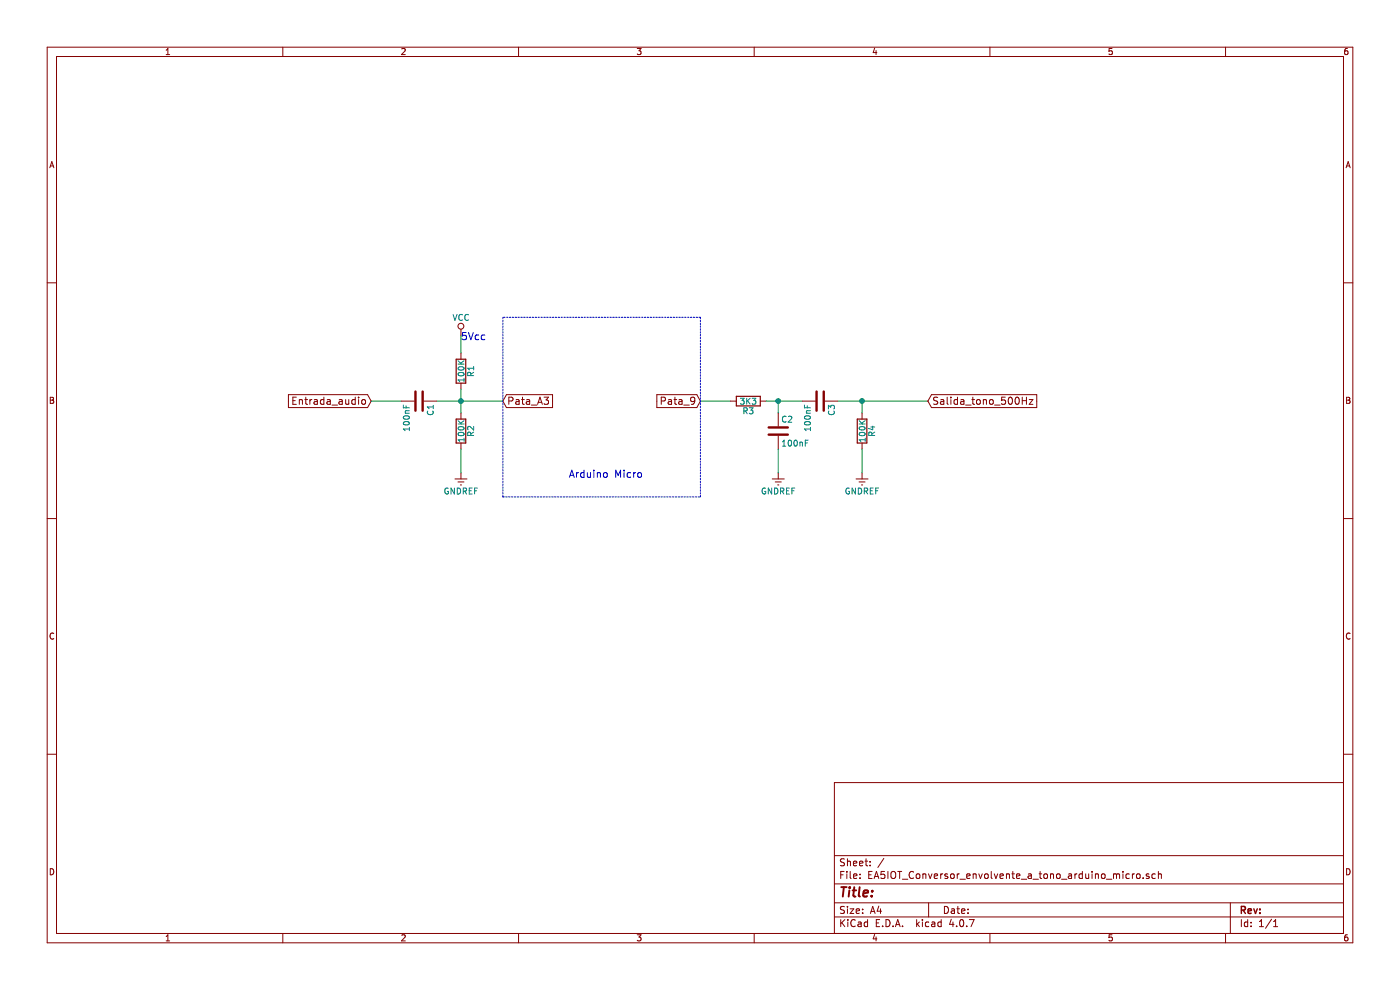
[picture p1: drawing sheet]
EESchema Schematic File Version 2
LIBS:power
LIBS:device
LIBS:switches
LIBS:relays
LIBS:motors
LIBS:transistors
LIBS:conn
LIBS:linear
LIBS:regul
LIBS:74xx
LIBS:cmos4000
LIBS:adc-dac
LIBS:memory
LIBS:xilinx
LIBS:microcontrollers
LIBS:dsp
LIBS:microchip
LIBS:analog_switches
LIBS:motorola
LIBS:texas
LIBS:intel
LIBS:audio
LIBS:interface
LIBS:digital-audio
LIBS:philips
LIBS:display
LIBS:cypress
LIBS:siliconi
LIBS:opto
LIBS:atmel
LIBS:contrib
LIBS:valves
EELAYER 25 0
EELAYER END
$Descr A4 11693 8268
encoding utf-8
Sheet 1 1
Title ""
Date ""
Rev ""
Comp ""
Comment1 ""
Comment2 ""
Comment3 ""
Comment4 ""
$EndDescr
$Comp
L R R3
U 1 1
P 6250 3350
F 0 "R3" V 6330 3350 50  0000 C CNN
F 1 "3K3" V 6250 3350 50  0000 C CNN
F 2 "" V 6180 3350 50  0001 C CNN
F 3 "" H 6250 3350 50  0001 C CNN
	1    6250 3350
	0    1    1    0   
$EndComp
$Comp
L R R1
U 1 1
P 3850 3100
F 0 "R1" V 3930 3100 50  0000 C CNN
F 1 "100K" V 3850 3100 50  0000 C CNN
F 2 "" V 3780 3100 50  0001 C CNN
F 3 "" H 3850 3100 50  0001 C CNN
	1    3850 3100
	1    0    0    -1  
$EndComp
$Comp
L R R2
U 1 1
P 3850 3600
F 0 "R2" V 3930 3600 50  0000 C CNN
F 1 "100K" V 3850 3600 50  0000 C CNN
F 2 "" V 3780 3600 50  0001 C CNN
F 3 "" H 3850 3600 50  0001 C CNN
	1    3850 3600
	1    0    0    -1  
$EndComp
$Comp
L C C1
U 1 1
P 3500 3350
F 0 "C1" H 3525 3450 50  0000 L CNN
F 1 "100nF" H 3525 3250 50  0000 L CNN
F 2 "" H 3538 3200 50  0001 C CNN
F 3 "" H 3500 3350 50  0001 C CNN
	1    3500 3350
	0    1    1    0   
$EndComp
$Comp
L C C2
U 1 1
P 6500 3600
F 0 "C2" H 6525 3700 50  0000 L CNN
F 1 "100nF" H 6525 3500 50  0000 L CNN
F 2 "" H 6538 3450 50  0001 C CNN
F 3 "" H 6500 3600 50  0001 C CNN
	1    6500 3600
	1    0    0    -1  
$EndComp
$Comp
L C C3
U 1 1
P 6850 3350
F 0 "C3" H 6875 3450 50  0000 L CNN
F 1 "100nF" H 6875 3250 50  0000 L CNN
F 2 "" H 6888 3200 50  0001 C CNN
F 3 "" H 6850 3350 50  0001 C CNN
	1    6850 3350
	0    1    1    0   
$EndComp
$Comp
L R R4
U 1 1
P 7200 3600
F 0 "R4" V 7280 3600 50  0000 C CNN
F 1 "100K" V 7200 3600 50  0000 C CNN
F 2 "" V 7130 3600 50  0001 C CNN
F 3 "" H 7200 3600 50  0001 C CNN
	1    7200 3600
	1    0    0    -1  
$EndComp
Wire Wire Line
	3650 3350 3850 3350
Wire Wire Line
	3850 3350 4200 3350
Wire Wire Line
	3850 3250 3850 3350
Wire Wire Line
	3850 3350 3850 3450
Connection ~ 3850 3350
Wire Wire Line
	6400 3350 6500 3350
Wire Wire Line
	6500 3350 6700 3350
Wire Wire Line
	6500 3450 6500 3350
Connection ~ 6500 3350
Wire Wire Line
	7000 3350 7200 3350
Wire Wire Line
	7200 3350 7750 3350
Wire Wire Line
	7200 3350 7200 3450
Text GLabel 4200 3350 2    60   Input ~ 0
Pata_A3
$Comp
L GNDREF #PWR2
U 1 1
P 3850 3950
F 0 "#PWR2" H 3850 3700 50  0001 C CNN
F 1 "GNDREF" H 3850 3800 50  0000 C CNN
F 2 "" H 3850 3950 50  0001 C CNN
F 3 "" H 3850 3950 50  0001 C CNN
	1    3850 3950
	1    0    0    -1  
$EndComp
$Comp
L GNDREF #PWR3
U 1 1
P 6500 3950
F 0 "#PWR3" H 6500 3700 50  0001 C CNN
F 1 "GNDREF" H 6500 3800 50  0000 C CNN
F 2 "" H 6500 3950 50  0001 C CNN
F 3 "" H 6500 3950 50  0001 C CNN
	1    6500 3950
	1    0    0    -1  
$EndComp
$Comp
L GNDREF #PWR4
U 1 1
P 7200 3950
F 0 "#PWR4" H 7200 3700 50  0001 C CNN
F 1 "GNDREF" H 7200 3800 50  0000 C CNN
F 2 "" H 7200 3950 50  0001 C CNN
F 3 "" H 7200 3950 50  0001 C CNN
	1    7200 3950
	1    0    0    -1  
$EndComp
Text GLabel 5850 3350 0    60   Input ~ 0
Pata_9
Wire Wire Line
	3850 3950 3850 3750
Wire Wire Line
	6500 3950 6500 3750
Wire Wire Line
	7200 3950 7200 3750
Wire Wire Line
	6100 3350 5850 3350
Text GLabel 7750 3350 2    60   Input ~ 0
Salida_tono_500Hz
Connection ~ 7200 3350
Text GLabel 3100 3350 0    60   Input ~ 0
Entrada_audio
Wire Wire Line
	3100 3350 3350 3350
Wire Wire Line
	3850 2950 3850 2800
$Comp
L VCC #PWR1
U 1 1
P 3850 2800
F 0 "#PWR1" H 3850 2650 50  0001 C CNN
F 1 "VCC" H 3850 2950 50  0000 C CNN
F 2 "" H 3850 2800 50  0001 C CNN
F 3 "" H 3850 2800 50  0001 C CNN
	1    3850 2800
	1    0    0    -1  
$EndComp
Text Notes 3850 2850 0    60   ~ 0
5Vcc
Wire Notes Line
	5850 4150 5850 2650
Wire Notes Line
	5850 2650 4200 2650
Wire Notes Line
	4200 2650 4200 4150
Wire Notes Line
	4200 4150 5850 4150
Text Notes 4750 4000 0    60   ~ 0
Arduino Micro
$EndSCHEMATC
